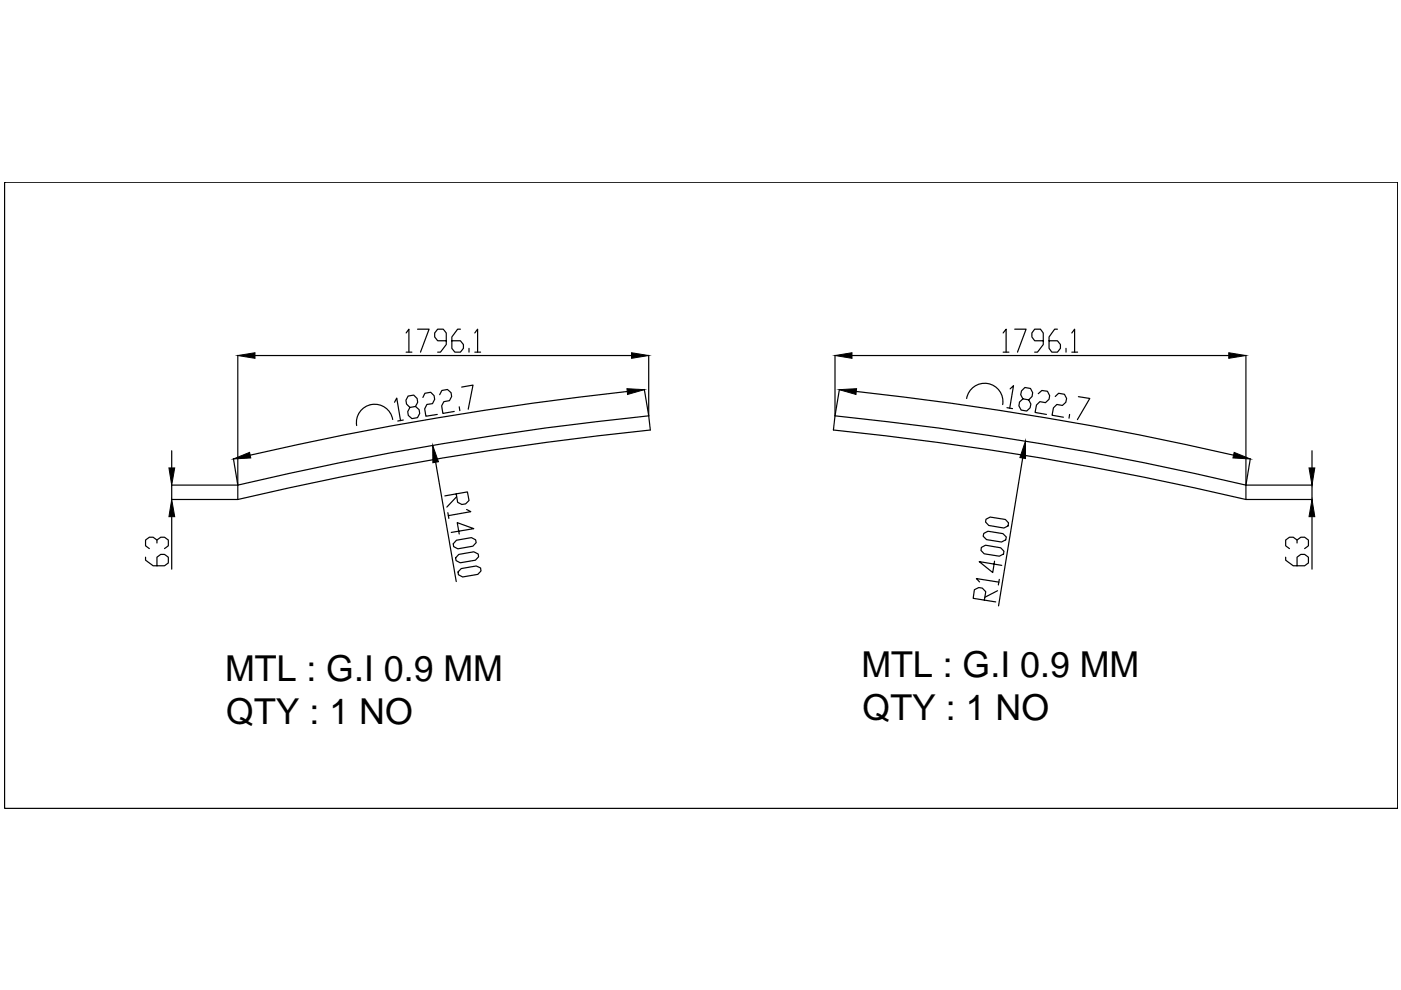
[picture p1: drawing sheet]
<svg xmlns="http://www.w3.org/2000/svg" width="297mm" height="210mm" viewBox="0 0 297 210" stroke-linecap="round" stroke-linejoin="round" font-family="sans-serif">
<!-- layer: 0 -->
<g fill="none" stroke="#000" stroke-width=".25">
<path d="M1 38.6h295.3v132.8h-295.3zM50.4 75.3v30.6M54.1 75.4h79.8M86.1 70.6l.6-.8v4.9M86.1 74.7h1.2M88.5 69.8h2.5l-1.8 4.9M94.6 72.2h-1.8l-.6-.8v-.8l.6-.8h1.2l.6 .8v2.5l-1.2 1.6h-.6M97.6 69.8h-.6l-1.2 1.6v2.5l.6 .8h1.2l.7-.8v-.8l-.7-.9h-1.8M99.4 73.9v.8M100.7 70.6l.6-.8v4.9M100.7 74.7h1.2M137.5 75.3v12.9"/>
<path d="M177 75.3v12.9M180.6 75.4h79.9M212.7 70.6l.6-.8v4.9M212.7 74.7h1.2M215.1 69.8h2.5l-1.9 4.9M221.2 72.2h-1.8l-.6-.8v-.8l.6-.8h1.2l.6 .8v2.5l-1.2 1.6h-.6M224.2 69.8h-.6l-1.2 1.6v2.5l.6 .8h1.2l.6-.8v-.8l-.6-.9h-1.8M226 73.9v.8M227.2 70.6l.6-.8v4.9M227.2 74.7h1.3M264.2 75.3v30.6M36.4 95.6v3.6"/>
<path d="M49.5 97.3l.9 5.6M83.3 88.9a3.9 3.9 0 0 0-4.5-3.1 3.9 3.9 0 0 0-3.2 4.4M83.7 85.3l.4-.9 .8 4.8M85.5 89.1l-1.2 .2M88.1 86.2l.8 .7 .1 .8-.5 .8-1.2 .3-.7-.7-.2-.8 .5-.9 1.2-.2 .5-.9-.2-.8-.7-.7-1.2 .2-.4 .9 .1 .8 .7 .7M89.7 84.3l.4-.9 1.2-.2 .7 .7 .2 .8-.5 .9-1.2 .2-.5 .9 .3 1.6 2.4-.4M92.4 98l4.3 25.3M93.2 83.7l.5-.9 1.2-.2 .7 .7 .2 .8-.5 .8-1.2 .3-.5 .8 .3 1.7 2.4-.5M97.4 86.3l.1 .8M97.9 82.1l2.4-.5-1 5.2M133 83a697.5 697.5 0 0 0-80 13.5M136.6 82.6l.9 5.6"/>
<path d="M137.5 88.2l.4 3a673.5 673.5 0 0 0-87.5 14.7M137.5 88.2a681.3 681.3 0 0 0-87.1 14.7M177 88.2l-.3 3a673.5 673.5 0 0 1 87.5 14.7M177 88.2a681.3 681.3 0 0 1 87.2 14.7M178 82.6l-1 5.6M181.6 83a697.5 697.5 0 0 1 79.9 13.5M204.9 84.5a3.9 3.9 0 0 1 4.5-3.2 3.9 3.9 0 0 1 3.2 4.5M213.5 86.4l1.2 .2M214.2 82.5l.7-.7-.8 4.8M216.8 97.1l-5.1 31.4M216.9 84.6l-.5-.9 .2-.8 .7-.7 1.2 .2 .4 .9-.1 .8-.7 .7-1.2-.2-.7 .6-.2 .8 .5 .9 1.2 .3 .7-.7 .2-.8-.5-.9M220.1 83.5l.8-.7 1.2 .2 .4 .9-.1 .8-.7 .7-1.2-.2-.7 .7-.3 1.5 2.4 .5"/>
<path d="M223.7 84.1l.8-.7 1.2 .2 .4 .9-.1 .8-.7 .7-1.2-.2-.7 .7-.3 1.5 2.4 .5M226.8 87.9l-.1 .8M228.6 84.1l2.5 .4-2.7 4.5M265.1 97.3l-.9 5.6M278.2 95.6v3.6M30.9 118.1v.7l1.6 1.2h2.4l.8-.6v-1.3l-.8-.6h-.8l-.8 .6v1.9M33.3 115.1v-.6l-.8-.6h-.8l-.8 .6v1.2l.8 .6M33.3 114.5l.8-.6h.8l.8 .6v1.2l-.8 .6M36.4 102.9h14M36.4 105.9h14M36.4 102.9v3M36.4 109.5v11.2"/>
<path d="M95 108.7l.2 1.2M95.7 112.9l4.8-.8-3.6-1.3 .5 2.4M96.7 104.7l.3 1.8 .9 .5 .8-.2 .7-.7-.3-1.8-4.8 .8M96.8 114.5l3.1-.5 .9 .5 .2 .5-.8 .8-3.1 .6-.9-.5-.1-.6zM96.8 105.3l-2.1 2.2M97.3 117.5l3.2-.5 .9 .5 .1 .6-.7 .7-3.2 .5-.9-.4-.1-.6zM98.9 108l.9 .5-4.8 .8M208.1 116.1l.9-.5 3.2 .5 .7 .8-.1 .6-.9 .4-3.2-.5-.7-.7zM208.6 113.1l.9-.5 3.1 .5 .8 .8-.2 .6-.9 .4-3.1-.5-.8-.7zM209 110.1l.9-.5 3.2 .5 .7 .8-.1 .6-.8 .5-3.3-.6-.6-.7zM210.9 119l-.4 2.4-2.9-2.3 4.8 .8M264.2 102.9h14"/>
<path d="M264.2 105.9h14M272.6 118.1v.7l1.6 1.2h2.4l.8-.6v-1.3l-.8-.6h-.8l-.8 .6v1.9M275 115.1v-.6l-.8-.6h-.8l-.8 .6v1.2l.8 .6M275 114.5l.8-.6h.8l.8 .6v1.2l-.8 .6M278.2 102.9v3M278.2 109.5v11.2M97.8 120.6l3.2-.6 .9 .4 .1 .7-.7 .7-3.2 .5-.9-.4-.1-.6zM207.7 123.4l-.7-.7 4.8 .7M208.7 127.2l.3-1.7-.7-.8-.8-.1-.9 .4-.3 1.9 4.8 .7M211.5 125.3l-2.7 1.3M211.9 122.8l-.2 1.2"/>
</g>
<g fill="#000" stroke="#000" stroke-width=".21">
<path d="M50.4 75.4l3.7-.6v1.2zM133.9 74.8l3.6 .6-3.6 .6zM177 75.4l3.6-.6v1.2zM260.5 74.8l3.7 .6-3.7 .6zM35.8 99.2h1.2l-.6 3.7zM49.5 97.3l3.4-1.4 .3 1.2zM91.7 94.4l1.3 3.5-1.2 .2zM132.9 82.4l3.7 .2-3.5 1zM177.9 82.6l3.7-.2-.1 1.2zM217.4 93.5v3.7l-1.2-.2zM261.7 95.9l3.4 1.4-3.7-.2zM277.5 99.2h1.3l-.6 3.7z"/>
<path d="M36.4 105.9l.6 3.6h-1.2zM278.2 105.9l.6 3.6h-1.3z"/>
</g>
<g font-size="7.6">
<text x="182.6" y="143.5">MTL : G.I 0.9 MM</text>
<text x="47.7" y="144.3">MTL : G.I 0.9 MM</text>
<text x="48" y="153.4">QTY : 1 NO</text>
<text x="182.9" y="152.6">QTY : 1 NO</text>
</g>
</svg>
